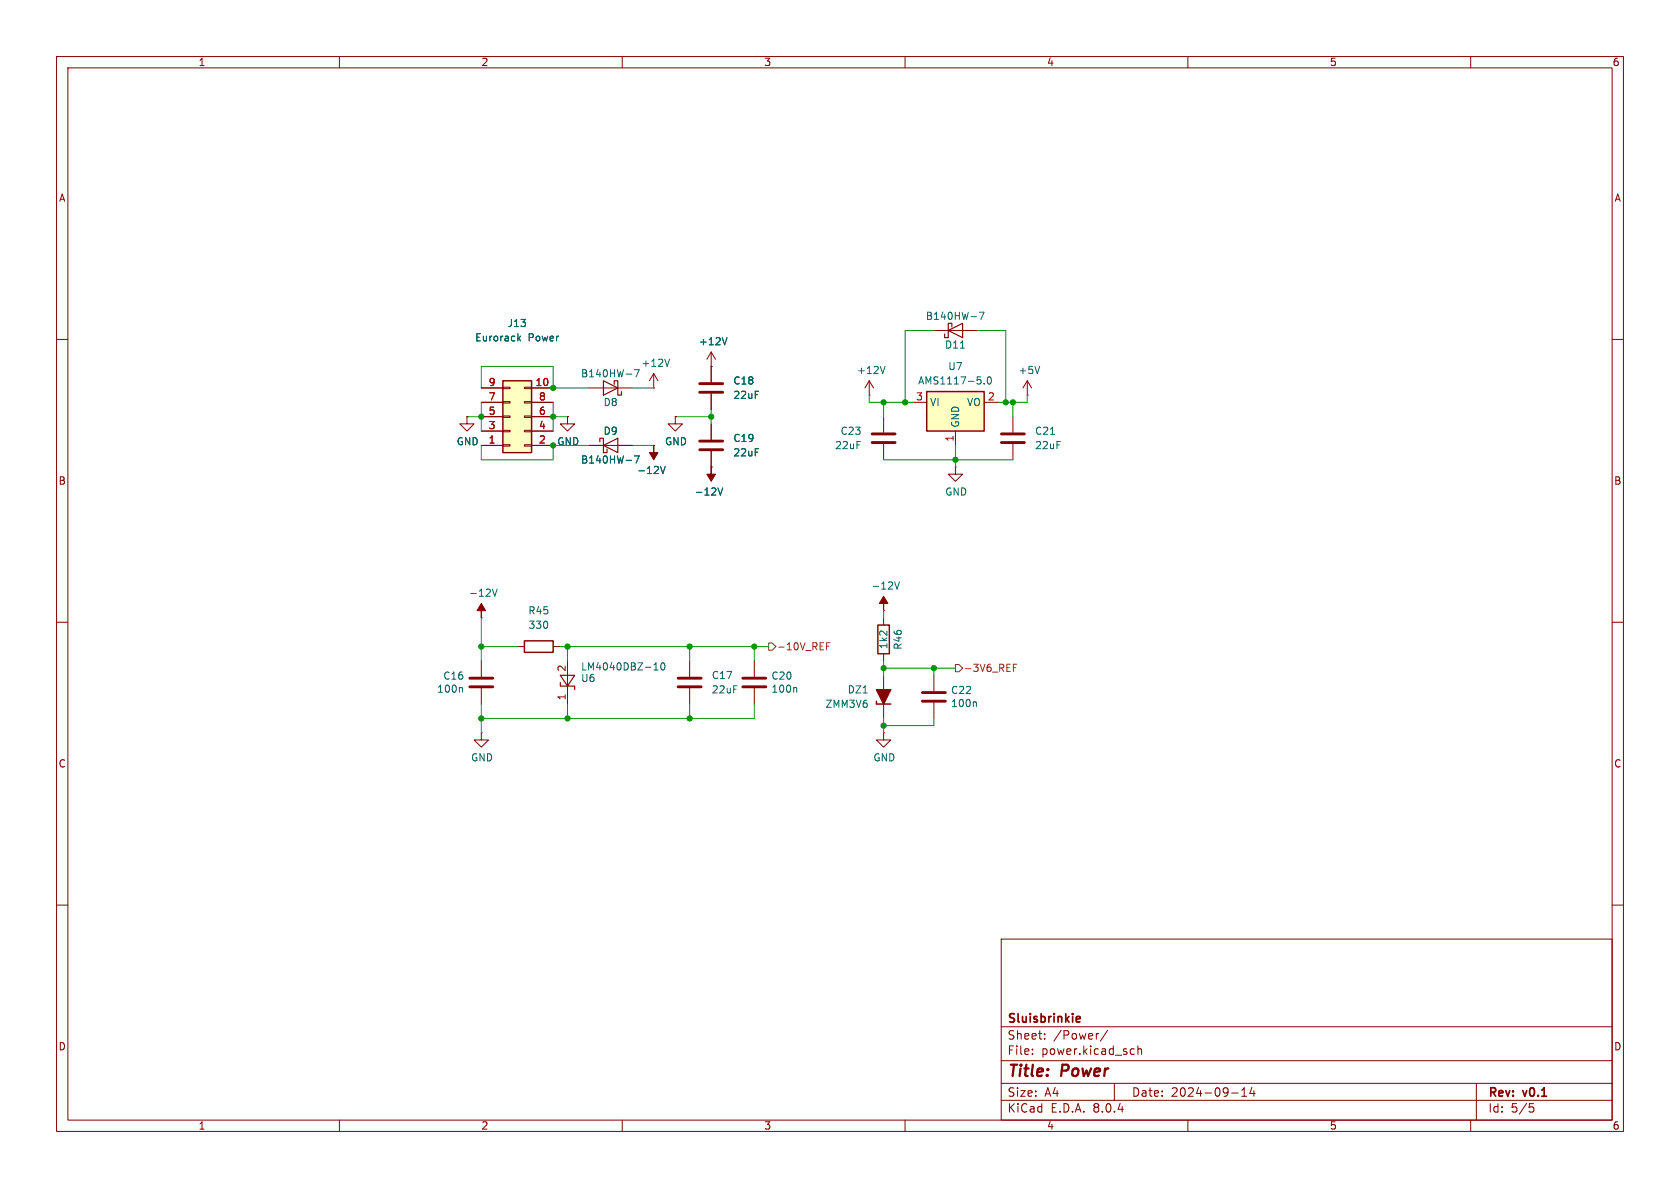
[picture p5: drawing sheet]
<svg xmlns="http://www.w3.org/2000/svg" width="297mm" height="210mm" viewBox="0 0 297 210" stroke-linecap="round" stroke-linejoin="round" font-family="sans-serif">
<g fill="none" stroke="#840000" stroke-width=".18">
<path d="M10 10h277v190h-277zM12 12h273v186h-273zM60 10v2M110 10v2M160 10v2M210 10v2M260 10v2M10 60h2M285 60h2M10 110h2M285 110h2M10 160h2"/>
<path d="M285 160h2M177 166h108v32h-108zM60 198v2M110 198v2M160 198v2M177 194.5h108M177 191.5h108M177 187.5h108M177 181.5h108M182.5 186.3v.1M182.5 185.5v.1M184.7 183.6v.1"/>
<path d="M184.7 182.8v.1M194.2 182.7l-.2 .1M195.8 182.1l-1.3 2M197 191.5v3M200.1 185.4l.4 .1M200.5 186.3l-.4 .1M201.2 185.5l.2-.1 .3 .1 .1 .9M201.2 184.9v1.5M210 198v2M217.7 193.2h1.2M219.5 193.8h.9M219.5 192.7l.5-.4v1.5"/>
<path d="M221.3 192.2l-.3 1.1h.9M221.7 192.8v1M260 198v2M261 191.5v6.5M270.4 195.1h.7M270.5 195.7h.4l.3 .3-.2 .5-.5 .1"/>
</g>
<path d="M190.5 179.7l.4 .1 .1 .2-.7 .2M190.9 180.6l-.4 .1" fill="none" stroke="#840000" stroke-width=".3"/>
<path d="M88.9 67.3h5.1v12.7h-5.1z" fill="#ffffc2"/>
<g fill="none" stroke="#840000" stroke-width=".18">
<path d="M165.1 58.4h7.6M82.5 73.7v1.2h1.3l-1.3 1.3-1.2-1.3h1.2M82.5 73.7h.1M85.1 78.7h3.8M85.1 68.6h3.8M85.1 76.2h3.8M85.1 73.7h3.8M85.1 71.1h3.8M88.9 68.5h1.3v.2h-1.3zM88.9 71h1.3v.2h-1.3zM88.9 73.5h1.3v.3h-1.3zM88.9 76.1h1.3v.2h-1.3z"/>
<path d="M88.9 78.6h1.3v.3h-1.3zM92.7 68.5h1.3v.2h-1.3zM92.7 71h1.3v.2h-1.3zM92.7 73.5h1.3v.3h-1.3zM92.7 76.1h1.3v.2h-1.3zM92.7 78.6h1.3v.3h-1.3zM94 78.7h3.8M94 68.6h3.8M94 76.2h3.8M94 73.7h3.8M94 71.1h3.8M100.3 73.7v1.2h1.3l-1.3 1.3-1.2-1.3h1.2"/>
<path d="M100.3 73.7h.1M104.1 78.7h7.7M104.1 68.6h7.7M115.6 68.6h.1M115.6 78.7h.1M115.6 66l-.8 1.3M115.6 66v2.6M115.6 66l.7 1.3M119.4 73.7v1.2h1.2l-1.2 1.3-1.3-1.3h1.3M119.4 73.7h.1M125.7 64.8h.1M125.7 62.2l-.7 1.3"/>
<path d="M125.7 62.2v5.4M125.7 69.6v2.8M125.7 74.9v2.8M125.7 79.8v2.8M125.7 62.2l.8 1.3M153.7 69.9h.1M153.7 67.3l-.8 1.3M153.7 67.3v2.6M153.7 67.3l.7 1.3M181.6 69.9h.1M181.6 67.3l-.8 1.3M181.6 67.3v2.6"/>
<path d="M181.6 67.3l.8 1.3M125.7 82.6h.1M85.1 109.2h.1M85.1 116.8v2.8M91.4 114.3h1.3M97.8 114.3h1.3M100.3 116.8v7.7M121.9 116.8v2.8M133.3 116.8v2.8M156.2 108h.1M156.2 109.2v1.3M156.2 115.6v1.2"/>
<path d="M156.2 119.4v7.6M165.1 119.4v2.8M85.1 129.5v1.3h1.3l-1.3 1.3-1.3-1.3h1.3M85.1 129.5h.1M85.1 121.7v2.8M121.9 121.7v2.8M133.3 121.7v2.8M156.2 129.5v1.3h1.3l-1.3 1.3-1.3-1.3h1.3M156.2 129.5h.1M165.1 124.2v2.8"/>
</g>
<path d="M88.9 67.3h5.1v12.7h-5.1zM92.7 113.3h5.1v2h-5.1zM155.2 110.5h2v5.1h-2zM154.9 124v.5h2.6" fill="none" stroke="#840000" stroke-width=".25"/>
<g fill="none" stroke="#006464" stroke-width=".18">
<path d="M91.7 59.8l.3 .5M92 59.4l-.4 .5M128.5 59.7l-.4 1.3M173.1 55.2h.9l-.6 1.3M112.2 65.3h.8l-.5 1.3M118.4 63.5l-.5 1.3M156.5 64.8l-.5 1.2M169.8 61.5h.7M183.8 64.8l-.4 1.2M112.2 80.6h.8l-.5 1.3M116.8 82.4l.4 1.3 .4-1.3M126.9 86.3l.4 1.2 .5-1.2"/>
<path d="M87 104.1l.5 1.3 .4-1.3M115.6 118.4h.7M115.6 117.5l.4-.3v1.2M116.9 117.3l.2-.1a.68 .68 0 0 1 .5 .6 .68 .68 0 0 1-.5 .6l-.2-.1-.1-.3zM158.2 102.9l.4 1.2 .4-1.2M81.6 121.5l.2 .2v.7M140.7 121.5l.2 .2v.7M172.4 124.1l.2 .1v.7"/>
</g>
<path d="M167.6 58.4l2.6-1.2v2.5zM168.3 57.8v-.6h-.7v2.5h-.6v-.6M106 78.1v-.6h.7v2.5h.6v-.6M106.7 78.7l2.5-1.2v2.5zM106.7 67.3l2.5 1.3-2.5 1.3zM108.6 67.9v-.6h.6v2.6h.7v-.7M99.1 119.4h2.5l-1.3 1.9zM99.1 120.7v.6h2.5v.6" fill="none" stroke="#840000" stroke-width=".2"/>
<path d="M123.7 69.3h4.1M123.7 67.8h4.1M123.7 79.5h4.1M123.7 78h4.1M83.1 119.9h4M119.9 119.9h4.1M131.3 119.9h4.1M83.1 121.4h4M119.9 121.4h4.1M131.3 121.4h4.1M163.1 124h4M163.1 122.4h4" fill="none" stroke="#840000" stroke-width=".51"/>
<g fill="#840000" stroke="#840000" stroke-width=".18">
<path d="M125.7 82.6v1.2h.8l-.8 1.3-.7-1.3h.7z"/>
<path d="M156.2 105.4l.8 1.3h-.8v1.3v-1.3h-.8z"/>
<path d="M115.6 78.7v1.3h.7l-.7 1.3-.8-1.3h.8z"/>
<path d="M85.1 106.7l.8 1.3h-.8v1.2v-1.2h-.8z"/>
</g>
<path d="M154.9 121.9h2.6l-1.3 2.6z" fill="#840000" stroke="#840000" stroke-width=".25"/>
<path d="M163.8 69.2h10.2v7h-10.2z" fill="#ffffc2"/>
<path d="M163.8 69.2h10.2v7h-10.2z" fill="none" stroke="#840000" stroke-width=".25"/>
<g fill="none" stroke="#840000" stroke-width=".18">
<path d="M82.5 73.7h.1M85.1 71.1h3.8M85.1 78.7h3.8M85.1 68.6h3.8M85.1 76.2h3.8M85.1 73.7h3.8M94 71.1h3.8M94 78.7h3.8M94 68.6h3.8M94 76.2h3.8M94 73.7h3.8M100.3 73.7h.1"/>
<path d="M104.1 78.7h2.6M109.2 78.7h2.6M115.6 78.7h.1M119.4 73.7h.1M125.7 64.8h.1M125.7 64.8v2.8M125.7 69.6v2.8M125.7 74.9v2.8M125.7 79.8v2.8M156.2 73.7v2.8M156.2 78.5v2.8M161.3 71.1h2.5"/>
<path d="M168.9 76.2v2.5M174 71.1h2.5M179.1 73.7v2.8M179.1 78.5v2.8M125.7 82.6h.1M168.9 82.6v1.2h1.3l-1.3 1.3-1.3-1.3h1.3M168.9 82.6h.1"/>
</g>
<path d="M91.7 59.8l.3 .5M92 59.4l-.4 .5M128.5 59.7l-.4 1.3M174 67.8v.1M174.7 66.7l.1-.1a.68 .68 0 0 1 .5 .7 .68 .68 0 0 1-.5 .6l-.1-.1-.2-.4zM185.7 76.8h.7M112.2 80.6h.8l-.5 1.3M116.8 82.4l.4 1.3 .4-1.3M126.9 86.3l.4 1.2 .5-1.2" fill="none" stroke="#006464" stroke-width=".18"/>
<path d="M154.2 78.2h4M154.2 76.7h4M177 78.2h4.1M177 76.7h4.1" fill="none" stroke="#840000" stroke-width=".51"/>
<path d="M135.9 113.7h.6l.7 .6-.7 .6h-.6zM146.1 114.2h.5M146.7 113.6h-.6v1.3M168.9 117.5h.6l.7 .6-.7 .6h-.6zM179.2 118h.4M179.8 117.4h-.6v1.3" fill="none" stroke="#725600" stroke-width=".18"/>
<g fill="none" stroke="#009600" stroke-width=".18">
<path d="M165.1 58.4h-5.1v12.7M172.7 58.4h5.1v12.7M82.5 73.7h2.6M85.1 68.6v-3.8h12.7v3.8h6.3M85.1 78.7v2.6h12.7v-2.6h6.3M85.1 71.1v5.1M97.8 73.7h2.5M97.8 71.1v5.1M111.8 68.6h3.8M111.8 78.7h3.8M119.4 73.7h6.3M125.7 72.4v2.5"/>
<path d="M153.7 69.9v1.2h7.6M156.2 71.1v2.6M168.9 78.7v3.9M179.1 71.1v2.6M181.6 69.9v1.2h-5.1M156.2 81.3h22.9M85.1 114.3h6.3M85.1 109.2v7.6M99.1 114.3h36.8M100.3 114.3v2.5M121.9 114.3v2.5M133.3 114.3v2.5"/>
<path d="M156.2 108v1.2M156.2 116.8v2.6M156.2 118.1h12.7M165.1 118.1v1.3M85.1 124.5v5M100.3 124.5v2.5M121.9 124.5v2.5M133.3 124.5v2.5h-48.2M156.2 127v2.5M165.1 127v1.3h-8.9"/>
</g>
<g fill="#009600" stroke="#009600" stroke-width=".18">
<circle cx="125.7" cy="73.7" r=".46"/>
<circle cx="85.1" cy="73.7" r=".46"/>
<circle cx="97.8" cy="68.6" r=".46"/>
<circle cx="97.8" cy="73.7" r=".46"/>
<circle cx="97.8" cy="78.7" r=".46"/>
<circle cx="133.3" cy="114.3" r=".46"/>
<circle cx="156.2" cy="128.3" r=".46"/>
<circle cx="165.1" cy="118.1" r=".46"/>
<circle cx="156.2" cy="118.1" r=".46"/>
<circle cx="100.3" cy="114.3" r=".46"/>
<circle cx="100.3" cy="127" r=".46"/>
<circle cx="85.1" cy="127" r=".46"/>
<circle cx="85.1" cy="114.3" r=".46"/>
<circle cx="121.9" cy="127" r=".46"/>
<circle cx="121.9" cy="114.3" r=".46"/>
<circle cx="156.2" cy="71.1" r=".46"/>
<circle cx="168.9" cy="81.3" r=".46"/>
<circle cx="177.8" cy="71.1" r=".46"/>
<circle cx="179.1" cy="71.1" r=".46"/>
<circle cx="160" cy="71.1" r=".46"/>
</g>
<g font-size="2.8" fill="#840000">
<text x="178" y="190.9">Title:</text>
<text x="187.7" y="190.9">Power</text>
</g>
<g font-size="2.1" fill="#840000">
<text x="178" y="184">Sheet:</text>
<text x="178" y="181.2">Sluisbrinkie</text>
<text x="186.2" y="184">/Power/</text>
<text x="178" y="186.7">File:</text>
<text x="184.1" y="186.7">power.kicad_sch</text>
<text x="178" y="196.9">KiCad</text>
<text x="178" y="194.1">Size:</text>
<text x="184.7" y="194.1">A4</text>
<text x="185.7" y="196.9">E.D.A.</text>
<text x="193.3" y="196.9">8.0.4</text>
<text x="200" y="194.1">Date:</text>
<text x="207" y="194.1">2024-09-14</text>
<text x="263" y="194.3">Rev:</text>
<text x="263" y="196.9">Id:</text>
<text x="267.1" y="196.9">5/5</text>
<text x="269.4" y="194.3">v0.1</text>
</g>
<g font-size="1.8" fill="#840000">
<text x="35" y="11.9">1</text>
<text x="85" y="11.9">2</text>
<text x="135" y="11.9">3</text>
<text x="185" y="11.9">4</text>
<text x="235" y="11.9">5</text>
<text x="285" y="11.9">6</text>
<text x="10.3" y="35.9">A</text>
<text x="285.3" y="35.9">A</text>
<text x="10.3" y="85.9">B</text>
<text x="285.3" y="85.9">B</text>
<text x="10.3" y="135.9">C</text>
<text x="285.3" y="135.9">C</text>
<text x="10.3" y="185.9">D</text>
<text x="285.3" y="185.9">D</text>
<text x="35" y="199.9">1</text>
<text x="85" y="199.9">2</text>
<text x="135" y="199.9">3</text>
<text x="185" y="199.9">4</text>
<text x="235" y="199.9">5</text>
<text x="285" y="199.9">6</text>
</g>
<g font-size="1.8" fill="#006464">
<text x="89.6" y="58">J13</text>
<text x="163.6" y="56.7">B140HW-7</text>
<text x="83.9" y="60.6">Eurorack</text>
<text x="93.4" y="60.6">Power</text>
<text x="113.3" y="65">+12V</text>
<text x="123.5" y="61.2">+12V</text>
<text x="167" y="61.8">D11</text>
<text x="167.5" y="65.6">U7</text>
<text x="102.6" y="66.9">B140HW-7</text>
<text x="106.6" y="72">D8</text>
<text x="129.5" y="68.2">C18</text>
<text x="129.5" y="70.7">22uF</text>
<text x="151.4" y="66.3">+12V</text>
<text x="162.2" y="68.2">AMS1117-5.0</text>
<text x="164.3" y="72">VI</text>
<text x="170.9" y="72">VO</text>
<text x="180" y="66.3">+5V</text>
<text x="106.6" y="77.1">D9</text>
<text x="148.5" y="77.1">C23</text>
<text x="169.8" y="75.7" transform="rotate(-90 169.8 75.7)">GND</text>
<text x="182.9" y="77.1">C21</text>
<text x="80.6" y="78.9">GND</text>
<text x="98.4" y="78.9">GND</text>
<text x="102.6" y="82.1">B140HW-7</text>
<text x="112.5" y="84">-12V</text>
<text x="117.5" y="78.9">GND</text>
<text x="129.5" y="78.3">C19</text>
<text x="129.5" y="80.9">22uF</text>
<text x="147.5" y="79.6">22uF</text>
<text x="182.9" y="79.6">22uF</text>
<text x="122.7" y="87.8">-12V</text>
<text x="167" y="87.8">GND</text>
<text x="82.8" y="105.7">-12V</text>
<text x="153.9" y="104.4">-12V</text>
<text x="93.3" y="108.8">R45</text>
<text x="93.3" y="111.4">330</text>
<text x="102.6" y="118.7">LM4040DBZ-10</text>
<text x="157.1" y="114.9" transform="rotate(-90 157.1 114.9)">1k2</text>
<text x="159.6" y="115" transform="rotate(-90 159.6 115)">R46</text>
<text x="77.2" y="122.7">100n</text>
<text x="78.3" y="120.3">C16</text>
<text x="102.6" y="120.8">U6</text>
<text x="125.7" y="120.2">C17</text>
<text x="125.7" y="122.8">22uF</text>
<text x="136.3" y="122.7">100n</text>
<text x="136.3" y="120.3">C20</text>
<text x="145.8" y="125.3">ZMM3V6</text>
<text x="149.8" y="122.8">DZ1</text>
<text x="168" y="125.2">100n</text>
<text x="168" y="122.9">C22</text>
<text x="83.2" y="134.8">GND</text>
<text x="154.3" y="134.8">GND</text>
</g>
<g font-size="1.8" fill="#a90000">
<text x="86.3" y="70.9">7</text>
<text x="86.3" y="68.3">9</text>
<text x="94.6" y="68.3">10</text>
<text x="95.2" y="70.9">8</text>
<text x="161.9" y="70.9">3</text>
<text x="174.6" y="70.9">2</text>
<text x="86.3" y="75.9">3</text>
<text x="86.3" y="73.4">5</text>
<text x="95.2" y="75.9">4</text>
<text x="95.2" y="73.4">6</text>
<text x="86.3" y="78.5">1</text>
<text x="95.2" y="78.5">2</text>
<text x="168.7" y="78.2" transform="rotate(-90 168.7 78.2)">1</text>
<text x="100.1" y="118.8" transform="rotate(-90 100.1 118.8)">2</text>
<text x="100.1" y="123.9" transform="rotate(-90 100.1 123.9)">1</text>
</g>
<g font-size="1.8" fill="#725600">
<text x="137.3" y="115.2">-10V_REF</text>
<text x="170.3" y="119">-3V6_REF</text>
</g>
</svg>
